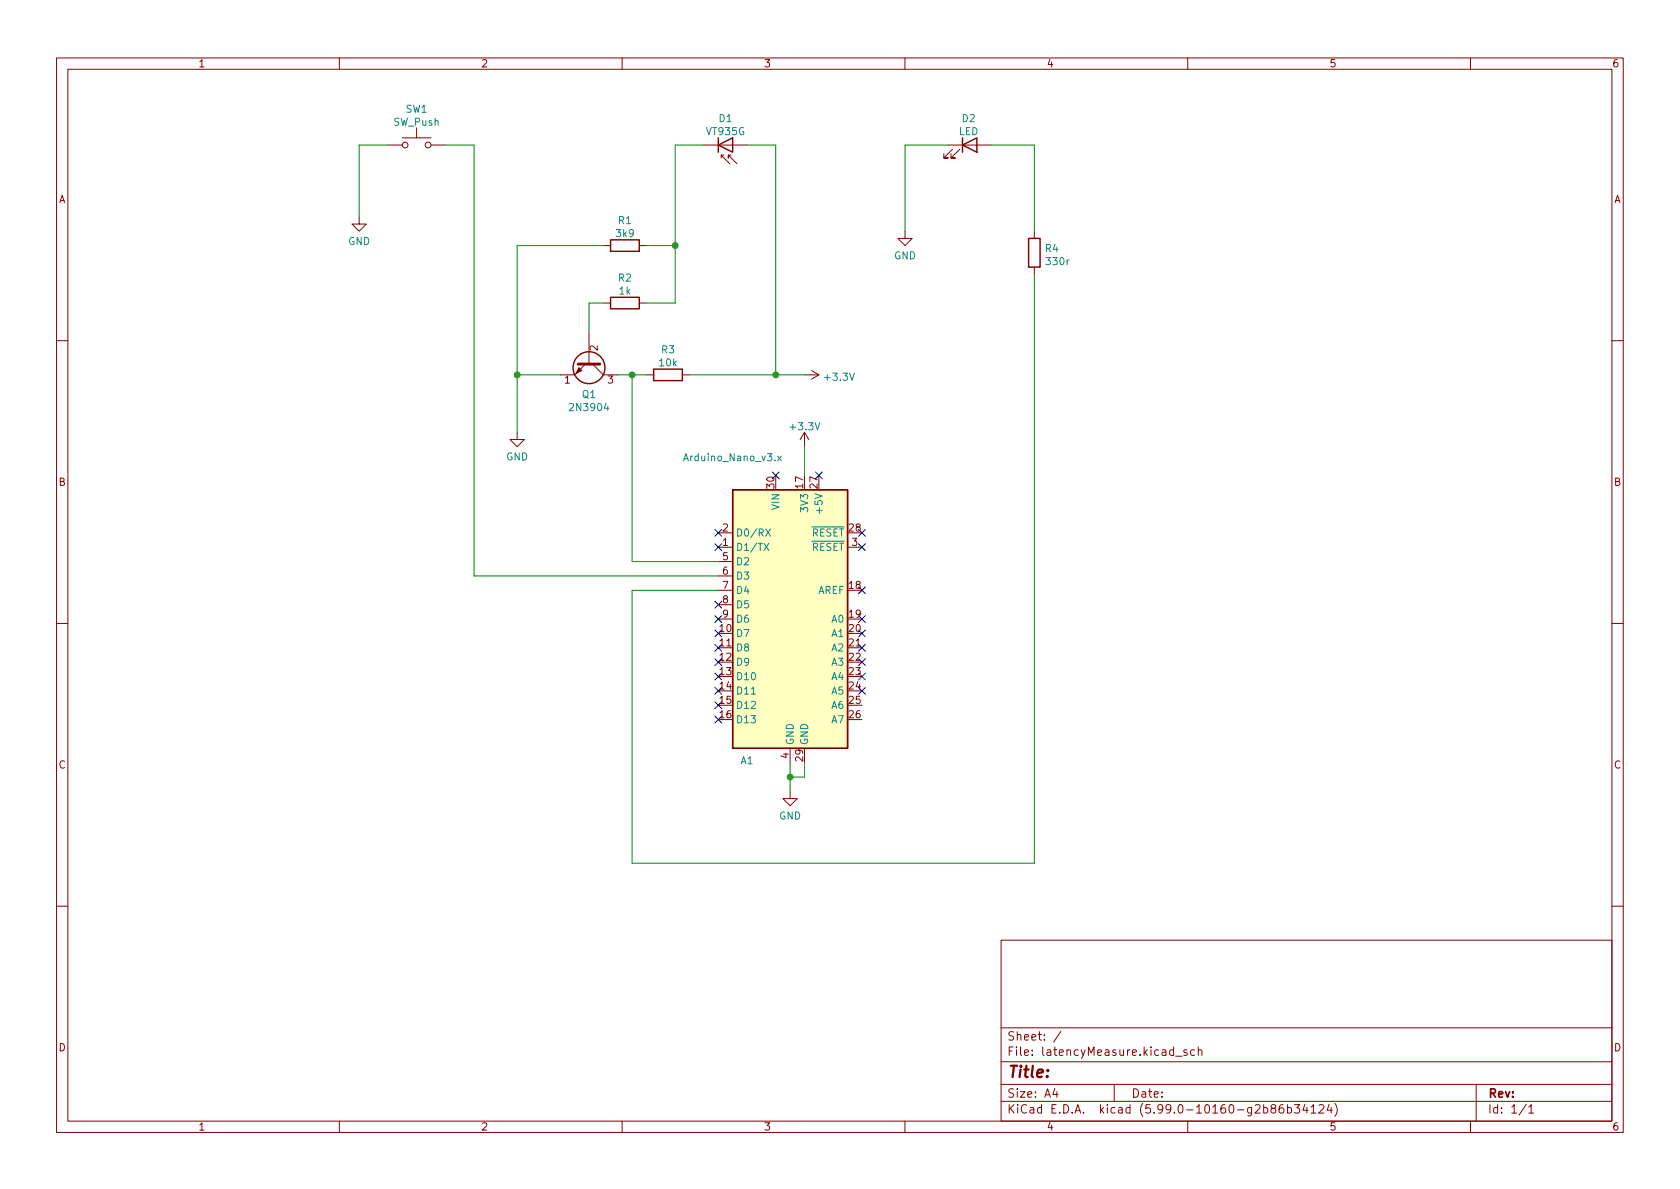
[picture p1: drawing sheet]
<svg xmlns="http://www.w3.org/2000/svg" width="297mm" height="210mm" viewBox="0 0 297 210" stroke-linecap="round" stroke-linejoin="round" font-family="sans-serif">
<g fill="none" stroke="#840000" stroke-width=".18">
<path d="M10 10.2h277v190.1h-277zM12 12.2h273v186.1h-273zM60 10.2v2M110 10.2v2M160 10.2v2M210 10.2v2M260 10.2v2M63.5 38.3v1.3h1.3l-1.3 1.3-1.3-1.3h1.3M68.6 25.6h2.5M71.1 24.4h5.1M73.7 22.6v1.8M76.2 25.6h2.5"/>
<path d="M124.5 25.6h7.6M127.5 27.9v-.5l1.5 1.6M127.5 27.4h.5M129.3 27.4h-.5v.5v-.5l1.5 1.6M167.6 25.6h7.7M168.4 26.4l-1.5 1.5h.7h-.7v-.7M169.7 26.4l-1.6 1.5h.8h-.8v-.7M104.1 58.7v5.7M106.7 43.4h1.2M106.7 53.6h1.2M113 43.4h1.3M113 53.6h1.3"/>
<path d="M160 40.9v1.3h1.3l-1.3 1.2-1.3-1.2h1.3M182.9 40.9v1.3M182.9 47.2v1.3M10 60.2h2M91.4 76.4v1.3h1.3l-1.3 1.3-1.2-1.3h1.2M103.5 64.4l-1.9 1.9h-2.5M104.8 64.4l1.9 1.9h2.5M114.3 66.3h1.3M120.6 66.3h1.3M142.2 66.3h2.6M142.2 76.4l-.7 1.3M142.2 76.4v2.6"/>
<path d="M142.2 76.4l.8 1.3M143.5 65.5l1.3 .8M144.8 66.3l-1.3 .8M285 60.2h2M127 96.8h2.5M127 94.2h2.5M127 99.3h2.5M149.9 96.8h2.5M10 110.2h2M127 114.5h2.5M127 101.8h2.5M127 104.4h2.5"/>
<path d="M127 106.9h2.5M127 109.5h2.5M149.9 114.5h2.5M285 110.2h2M139.7 139.9v1.3h1.3l-1.3 1.3-1.3-1.3h1.3M139.7 132.3v2.6M10 160.2h2M177 166.3h108v32h-108zM285 160.2h2M60 198.3v2M110 198.3v2M160 198.3v2"/>
<path d="M177 194.8h108M177 191.8h108M177 187.8h108M177 181.8h108M186.5 192.5l-.4 1h1M186.9 193v1M187.6 182.4l-1.3 1.9M197 191.8v3M207.9 186.8h1.1M209.9 185.7l-.4-.1-.2 .2 .1 .3 .5 .1v.4h-.6M210 198.3v2M211.2 185.7l-.4-.1-.3 .3v.4l.1 .3h.6"/>
<path d="M211.9 185.8l.2-.2 .3 .1 .1 .9M211.9 185.1v1.5M225 196l-.3-.3 .1-.2 .2-.2 .4 .1 .2 .2-.1 .2-.6 .2-.2 .3 .1 .4 .2 .1h.3l.3-.3v-.2l-.3-.3M226.9 195.3a.59 .59 0 0 0-.8 .7v.5l.2 .3h.4l.2-.1 .1-.5-.1-.2-.5-.1-.3 .3M227.6 195.9l.5-.1 .3 .3v.4l-.2 .3h-.6M227.6 195.3v1.5M228.9 195.3h.9l-.5 .6 .4 .1v.7l-.2 .1h-.4l-.2-.1M230.7 195.3l-.3 1h.9M231.1 195.8v1M231.8 195.8l.4-.5v1.5M231.8 196.8h.8M233.2 195.5l.6-.2 .2 .2 .1 .3-1 1h1"/>
<path d="M235 195.3l-.4 1h1M235.4 195.8v1M236 195.1a1.72 1.72 0 0 1 0 2.3M260 198.3v2M261 191.8v6.5M269.9 195.3l-1.3 1.9M270.3 195.8l.4-.5v1.5M270.3 196.8h.9"/>
<circle cx="71.6" cy="25.6" r=".51"/>
<circle cx="75.7" cy="25.6" r=".51"/>
</g>
<g fill="none" stroke="#840000" stroke-width=".25">
<path d="M127 25.6l2.5-1.2v2.5zM127 24.4v2.5M170.2 25.6l2.5-1.2v2.5zM170.2 24.4v2.5M107.9 42.4h5.1v2h-5.1zM107.9 52.6h5.1v2h-5.1zM181.9 42.2h2v5h-2zM115.6 65.3h5v2h-5zM129.5 86.6h20.4v45.7h-20.4z"/>
<circle cx="104.1" cy="65" r="2.82"/>
</g>
<path d="M102.2 64.4h3.8" fill="none" stroke="#840000" stroke-width=".51"/>
<path d="M102.4 65l.5 .5-1 .5z" fill="#840000" stroke="#840000" stroke-width=".18"/>
<path d="M129.5 86.6h20.4v45.7h-20.4z" fill="#ffffc2" stroke="#ffffc2" stroke-width=".18"/>
<path d="M135.1 96.1l.8 1.2M135.4 93.5l.8 1.3M135.9 96.1l-.8 1.2M136.2 93.5l-.8 1.3M137.5 80.6l.7 .9M138.2 80.6l-.7 .9M132.8 122.7h.8" fill="none" stroke="#008484" stroke-width=".18"/>
<g fill="none" stroke="#008400" stroke-width=".18">
<path d="M68.6 25.6h-5.1v12.7M78.7 25.6h5.1v76.2h43.2M124.5 25.6h-5.1v28h-5.1M132.1 25.6h5.1v40.7M167.6 25.6h-7.6v15.3M175.3 25.6h7.6v15.3M106.7 43.4h-15.3v33M106.7 53.6h-2.6v5.1M114.3 43.4h5.1M182.9 48.5v104.1h-71.1v-48.2h15.2M91.4 66.3h7.7M109.2 66.3h5.1"/>
<path d="M111.8 66.3v33h15.2M121.9 66.3h20.3M142.2 79v5.1M139.7 134.9v5M142.2 134.9v2.5h-2.5"/>
</g>
<g fill="none" stroke="#000084" stroke-width=".18">
<path d="M126.4 93.6l1.2 1.2M126.4 96.2l1.2 1.2M127.6 93.6l-1.2 1.2M127.6 96.2l-1.2 1.2M136.6 83.5l1.2 1.2M137.8 83.5l-1.2 1.2M144.2 83.5l1.2 1.2M145.4 83.5l-1.2 1.2M151.8 93.6l1.2 1.2M151.8 96.2l1.2 1.2M153 96.2l-1.2 1.2M153 93.6l-1.2 1.2"/>
<path d="M126.4 106.3l1.2 1.2M126.4 111.4l1.2 1.2M126.4 116.5l1.2 1.2M126.4 108.9l1.2 1.2M126.4 113.9l1.2 1.3M126.4 119l1.2 1.2M127.6 106.3l-1.2 1.2M127.6 111.4l-1.2 1.2M127.6 116.5l-1.2 1.2M127.6 108.9l-1.2 1.2M127.6 113.9l-1.2 1.3M127.6 119l-1.2 1.2"/>
<path d="M151.8 116.5l1.2 1.2M151.8 119l1.2 1.2M151.8 103.8l1.2 1.2M151.8 113.9l1.2 1.3M151.8 108.9l1.2 1.2M151.8 111.4l1.2 1.2M153 116.5l-1.2 1.2M153 119l-1.2 1.2M153 103.8l-1.2 1.2M153 113.9l-1.2 1.3M153 108.9l-1.2 1.2M153 111.4l-1.2 1.2"/>
<path d="M126.4 121.6l1.2 1.2M126.4 124.1l1.2 1.2M126.4 126.6l1.2 1.3M127.6 121.6l-1.2 1.2M127.6 124.1l-1.2 1.2M127.6 126.6l-1.2 1.3M151.8 121.6l1.2 1.2M153 121.6l-1.2 1.2"/>
</g>
<g fill="#008400" stroke="#008400" stroke-width=".18">
<circle cx="139.7" cy="137.4" r=".51"/>
<circle cx="137.2" cy="66.3" r=".51"/>
<circle cx="111.8" cy="66.3" r=".51"/>
<circle cx="119.4" cy="43.4" r=".51"/>
<circle cx="91.4" cy="66.3" r=".51"/>
</g>
<text font-size="2.8" fill="#840000" x="178" y="190.6">Title:</text>
<g font-size="2.1" fill="#840000">
<text x="178" y="184">Sheet: /</text>
<text x="178" y="186.7">File: latencyMeasure.kicad_sch</text>
<text x="178" y="196.9">KiCad E.D.A. kicad (5.99.0-10160-g2b86b34124)</text>
<text x="178" y="194.1">Size: A4</text>
<text x="200" y="194.1">Date:</text>
<text x="263" y="194.1">Rev:</text>
<text x="263" y="196.9">Id: 1/1</text>
</g>
<g font-size="1.8" fill="#840000">
<text x="35" y="11.9">1</text>
<text x="85" y="11.9">2</text>
<text x="135" y="11.9">3</text>
<text x="185" y="11.9">4</text>
<text x="235" y="11.9">5</text>
<text x="285" y="11.9">6</text>
<text x="10.3" y="35.9">A</text>
<text x="285.3" y="35.9">A</text>
<text x="105.7" y="62" transform="rotate(-90 105.7 62)">2</text>
<text x="99.8" y="67.8">1</text>
<text x="107.5" y="67.8">3</text>
<text x="10.3" y="85.9">B</text>
<text x="136.9" y="86.3" transform="rotate(-90 136.9 86.3)">30</text>
<text x="142" y="86.3" transform="rotate(-90 142 86.3)">17</text>
<text x="144.5" y="86.3" transform="rotate(-90 144.5 86.3)">27</text>
<text x="285.3" y="85.9">B</text>
<text x="127.8" y="94">2</text>
<text x="150.1" y="94">28</text>
<text x="127.8" y="96.5">1</text>
<text x="127.8" y="99.1">5</text>
<text x="127.8" y="101.6">6</text>
<text x="150.6" y="96.5">3</text>
<text x="127.8" y="104.1">7</text>
<text x="127.8" y="106.7">8</text>
<text x="150.1" y="104.1">18</text>
<text x="127.3" y="111.8">10</text>
<text x="127.8" y="109.2">9</text>
<text x="150.1" y="109.2">19</text>
<text x="150.1" y="111.8">20</text>
<text x="127.3" y="114.3">11</text>
<text x="127.3" y="116.8">12</text>
<text x="127.3" y="119.4">13</text>
<text x="150.1" y="114.3">21</text>
<text x="150.1" y="116.8">22</text>
<text x="150.1" y="119.4">23</text>
<text x="127.3" y="121.9">14</text>
<text x="127.3" y="124.5">15</text>
<text x="150.1" y="121.9">24</text>
<text x="150.1" y="124.5">25</text>
<text x="127.3" y="127">16</text>
<text x="150.1" y="127">26</text>
<text x="10.3" y="135.9">C</text>
<text x="139.4" y="134.1" transform="rotate(-90 139.4 134.1)">4</text>
<text x="142" y="134.6" transform="rotate(-90 142 134.6)">29</text>
<text x="285.3" y="135.9">C</text>
<text x="10.3" y="185.9">D</text>
<text x="285.3" y="185.9">D</text>
<text x="35" y="199.9">1</text>
<text x="85" y="199.9">2</text>
<text x="135" y="199.9">3</text>
<text x="185" y="199.9">4</text>
<text x="235" y="199.9">5</text>
<text x="285" y="199.9">6</text>
</g>
<g font-size="1.8" fill="#008484">
<text x="69.6" y="22.2">SW_Push</text>
<text x="71.7" y="19.9">SW1</text>
<text x="125" y="23.9">VT935G</text>
<text x="127.1" y="21.6">D1</text>
<text x="169.5" y="23.9">LED</text>
<text x="170.1" y="21.6">D2</text>
<text x="109" y="41.9">3k9</text>
<text x="109.4" y="39.6">R1</text>
<text x="61.5" y="43.3">GND</text>
<text x="158.1" y="45.8">GND</text>
<text x="184.8" y="44.6">R4</text>
<text x="185.1" y="46.9">330r</text>
<text x="109.4" y="49.8">R2</text>
<text x="109.5" y="52.1">1k</text>
<text x="116.6" y="64.8">10k</text>
<text x="117" y="62.5">R3</text>
<text x="103" y="70.4">Q1</text>
<text x="146" y="67.3">+3.3V</text>
<text x="101" y="72.7">2N3904</text>
<text x="139.9" y="76.1">+3.3V</text>
<text x="89.5" y="81.4">GND</text>
<text x="121.2" y="81.5">Arduino_Nano_v3.x</text>
<text x="130" y="94.9">D0/RX</text>
<text x="137.8" y="90.1" transform="rotate(-90 137.8 90.1)">VIN</text>
<text x="142.9" y="90.3" transform="rotate(-90 142.9 90.3)">3V3</text>
<text x="143.5" y="94.9">~RESET</text>
<text x="145.4" y="90.3" transform="rotate(-90 145.4 90.3)">+5V</text>
<text x="130" y="97.4">D1/TX</text>
<text x="130" y="99.9">D2</text>
<text x="143.5" y="97.4">~RESET</text>
<text x="130" y="102.5">D3</text>
<text x="130" y="105">D4</text>
<text x="130" y="107.6">D5</text>
<text x="144.5" y="105">AREF</text>
<text x="130" y="112.6">D7</text>
<text x="130" y="110.1">D6</text>
<text x="147.1" y="110.1">A0</text>
<text x="147.1" y="112.6">A1</text>
<text x="130" y="115.2">D8</text>
<text x="130" y="117.7">D9</text>
<text x="147.1" y="115.2">A2</text>
<text x="147.1" y="117.7">A3</text>
<text x="130" y="120.3">D10</text>
<text x="130" y="122.8">D11</text>
<text x="130" y="125.3">D12</text>
<text x="147.1" y="120.3">A4</text>
<text x="147.1" y="122.8">A5</text>
<text x="147.1" y="125.3">A6</text>
<text x="130" y="127.9">D13</text>
<text x="140.3" y="131.8" transform="rotate(-90 140.3 131.8)">GND</text>
<text x="142.9" y="131.8" transform="rotate(-90 142.9 131.8)">GND</text>
<text x="147.1" y="127.9">A7</text>
<text x="130.9" y="135.1">A1</text>
<text x="137.7" y="144.9">GND</text>
</g>
</svg>
